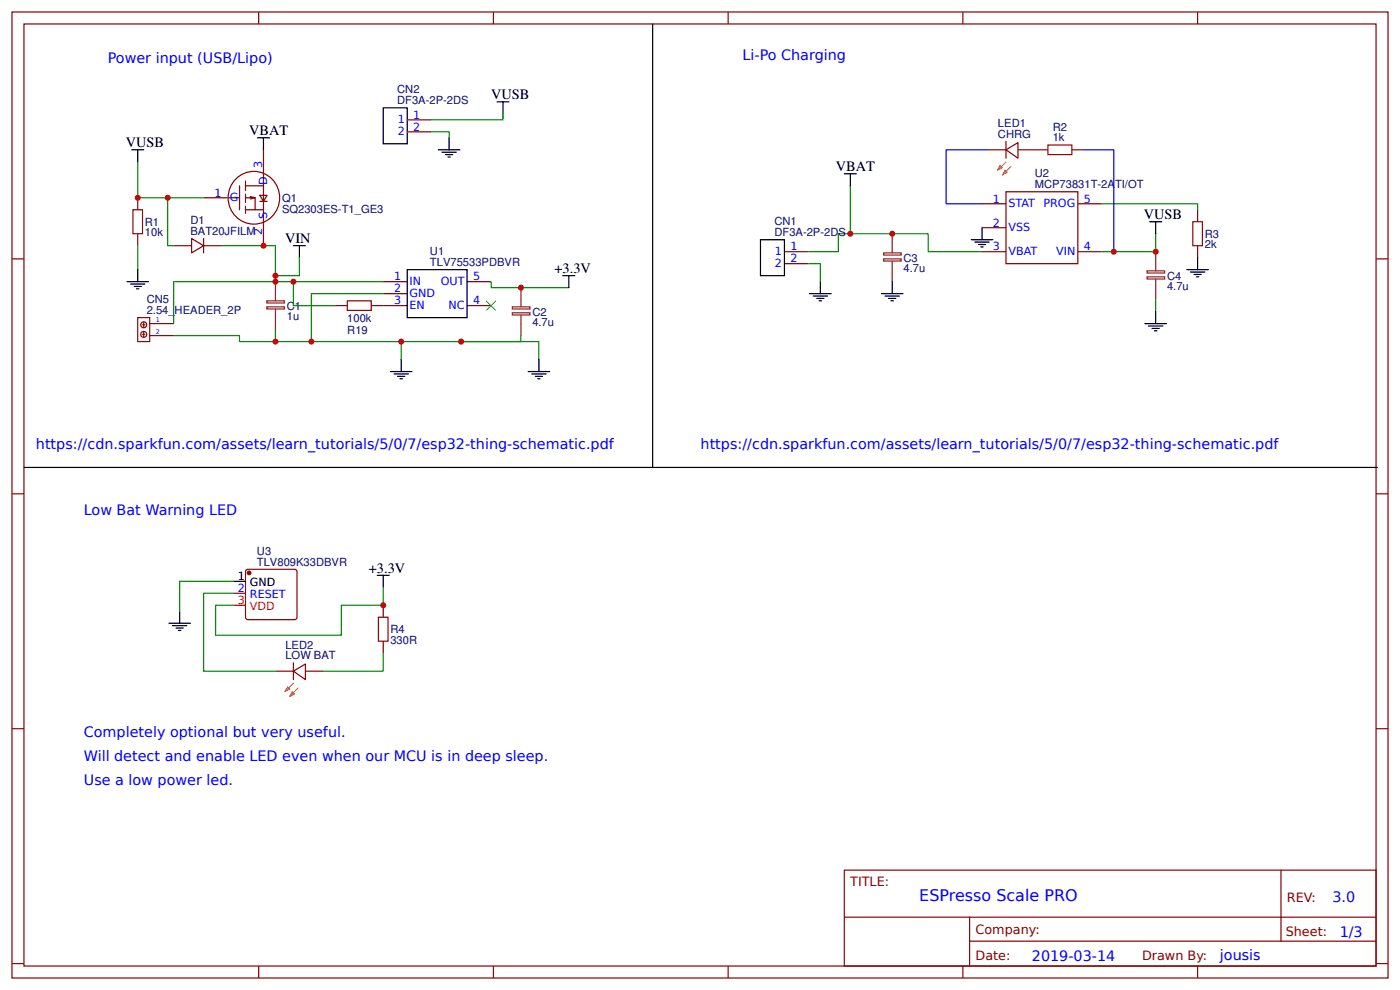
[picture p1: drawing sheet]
<svg xmlns="http://www.w3.org/2000/svg" width="309mm" height="219mm" viewBox="0 0 309 219" stroke-linecap="round" stroke-linejoin="round" font-family="sans-serif">
<g fill="none" stroke="#800" stroke-width=".26">
<path d="M2.6 2.6h304.1v213.3h-304.1zM5.3 5.3h298.7v208h-298.7zM57.1 2.6v2.7M109 2.6v2.7M160.9 2.6v2.7M212.7 2.6v2.7M264.6 2.6v2.7M52.1 39.5a5.7 5.7 0 0 1 8 .1 5.7 5.7 0 0 1 0 8.1 5.7 5.7 0 0 1-8 .1 5.9 5.9 0 0 1 0-8.3zM54.2 40v2.1M58.2 33.1v21.1M90 26.5h5.2M90 29.1h5.2"/>
<path d="M218.3 33.1h3.9M222.2 33.1l2.7-1.6v3.4zM222.2 31.2v3.7M224.9 33.1h6.6M236.8 33.1h2.6M2.6 57.1h2.7M30.4 43.7v2.6M30.4 51.6v2.6M38.4 54.2h3.9M42.3 52.7l2.7 1.5-2.7 1.6zM45 43.7h5.3M45 52.7v3.1"/>
<path d="M45 54.2h3.9M50.5 43.7h2.4M52.9 41v5.3M54.2 42.9v1.8M54.2 45.5v1.6M54.2 41h4M54.2 46.3h4M55.3 43.4l1.1 .3h-2.2M55.3 43.9l1.1-.2v2.6M57.4 43.1h1.6l-.8 1.3zM57.4 44.4h1.6M173.3 55.6h5.3"/>
<path d="M173.3 58.2h5.3M217 45h5.2M217 50.3h5.2M217 55.6h5.2M222.2 42.3h15.9v15.9h-15.9zM238.1 45h5.3M238.1 55.6h5.3M264.6 46.3v2.6M264.6 54.2v2.7M304 57.1h2.7M30.4 70.1h2.7v5.3h-2.7zM31.5 71.7h.5"/>
<path d="M31.5 73.8h.5M31.7 71.2v1M31.7 73.3v1M33.1 71.4h5.3M33.1 74.1h5.3M74.1 67.5h2.6M82 67.5h8M84.7 62.2h5.3M84.7 64.8h5.3M103.2 62.2h5.3M103.2 67.5h5.3M2.6 109h2.7"/>
<path d="M304 109h2.7M51.6 131h2.6M54.3 125.9l.5-.2h10.6l.2 .5-.1 10.3-.4 .3-10.6-.1-.3-.4zM84.7 133.6v2.7M60.9 148.2h3.9M64.8 148.2l2.7-1.6v3.4zM64.8 146.3v3.7M67.5 148.2h3.9M84.7 141.6v2.6M2.6 160.9h2.7M304 160.9h2.7M186.5 192.1h117.5v21.2h-117.5z"/>
<path d="M283 192.1v15.7M2.6 212.7h2.7M57.1 213.3v2.6M109 213.3v2.6M160.9 213.3v2.6M186.6 202.5h117.3M212.7 213.3v2.6M214.2 207.8h89.7M214.2 202.5v10.6M264.6 213.3v2.6M304 212.7h2.7"/>
<circle cx="31.8" cy="73.8" r=".66"/>
<circle cx="31.8" cy="71.7" r=".66"/>
</g>
<g fill="none" stroke="#8d2323" stroke-width=".26">
<path d="M195.2 57.1h3.9v.5h-3.9zM195.2 55.8h3.9v.5h-3.9zM197.1 51.6v4.2M197.1 57.7v4.5M253.4 59.8h3.9v.5h-3.9zM255.3 55.6v4.2M58.9 67.7h3.9v.5h-3.9zM58.9 66.4h3.9v.5h-3.9zM60.9 62.2v4.2M60.9 68.3v4.5M113.2 69.1h3.9v.4h-3.9zM113.2 67.7h3.9v.5h-3.9z"/>
<path d="M115.1 63.5v4.2M115.1 69.6v4.5M253.4 61.1h3.9v.5h-3.9zM255.3 61.6v4.5"/>
</g>
<g fill="none" stroke="#000" stroke-width=".26">
<path d="M144.2 5.3v97.9h-138.9M29.1 33.1h2.6M30.4 33.1v2.6M56.9 30.4h2.6M58.2 30.4v2.7M84.7 23.8h5.3v7.9h-5.3zM96.8 33.1h4.8M97.6 33.6h3.2M98.4 34.1h1.6M99 34.7h.5M99.2 30.4v2.7M109.8 22.5h2.6"/>
<path d="M111.1 22.5v2.6M186.5 38.4h2.7M187.9 38.4v2.6M30.4 59.5v2.7M64.8 54.2h2.7M66.1 54.2v2.7M90 59.5h13.2v10.6h-13.2zM168 52.9h5.3v8h-5.3zM214.6 52.9h4.7M215.4 53.4h3.1M216.2 54h1.6M216.7 54.5h.5"/>
<path d="M217 50.3v2.6M254 48.9h2.6M255.3 48.9v2.7M262.2 59.5h4.8M264.6 56.9v2.6M28 62.2h4.8M28.8 62.7h3.2M29.6 63.2h1.6M30.2 63.8h.5M88.6 79.4v2.6M119.1 79.4v2.6M124.4 60.9h2.6"/>
<path d="M125.7 60.9v2.6M178.9 64.8h4.7M179.7 65.4h3.1M180.4 65.9h1.6M181 66.4h.5M181.2 62.2v2.6M194.7 64.8h4.8M195.5 65.4h3.2M196.3 65.9h1.6M196.8 66.4h.6M197.1 62.2v2.6M252.9 71.4h4.8"/>
<path d="M253.7 72h3.2M254.5 72.5h1.6M255.1 73h.5M255.3 68.8v2.6M263 60.1h3.2M263.8 60.6h1.6M264.3 61.1h.5M86.3 82h4.7M87 82.5h3.2M87.8 83.1h1.6M88.4 83.6h.5M116.7 82h4.7"/>
<path d="M117.5 82.5h3.1M118.3 83.1h1.6M118.8 83.6h.5M144.2 103.2h160.1M37.3 137.6h4.8M38.1 138.1h3.2M38.9 138.6h1.6M39.4 139.2h.6M39.7 134.9v2.7M51.6 128.3h2.6M83.3 127h2.7M84.7 127v2.6"/>
</g>
<g fill="none" stroke="#080" stroke-width=".26">
<path d="M30.4 35.7v8h14.6M95.2 29.1h4v1.3M111.1 25.1v1.4h-15.9M30.4 54.2v5.3M37 43.7v10.5h1.4M48.9 54.2h12v8h23.8M66.1 56.9v4h-5.2M178.6 55.6h6.6v-4h19.9v4h11.9M178.6 58.2h2.6v4M187.9 41v10.6M243.4 45h21.2v1.3M255.3 51.6v4h-11.9"/>
<path d="M38.4 74.1h14.5v1.3h8M60.9 72.8v2.6h27.7M60.9 62.2h-22.5v9.2M64.8 62.2v5.3h9.3M84.7 64.8h-15.9v10.6M101.9 75.4h17.2v4M108.5 62.2v1.3h17.2M115.1 74.1v1.3h-26.5v4M255.3 66.1v2.7M51.6 131h-6.6v17.2h15.9M51.6 128.3h-11.9v6.6M84.7 129.6v4h-9.3v6.6h-27.8v-6.6h4"/>
<path d="M84.7 144.2v4h-13.3"/>
</g>
<path d="M231.5 32h5.3v2.1h-5.3zM29.4 46.3h2.1v5.3h-2.1zM263.5 48.9h2.1v5.3h-2.1zM76.7 66.4h5.3v2.1h-5.3zM83.6 136.3h2.1v5.3h-2.1z" fill="none" stroke="#a00000" stroke-width=".26"/>
<path d="M218.3 33.1h-9.3v11.9h8M239.4 33.1h6.7v22.5" fill="none" stroke="#00f" stroke-width=".26"/>
<path d="M220.9 36.5l.6 .5-1.1 .6zM222 37.6l.5 .5-1 .5zM222.2 35.7l-1.8 1.9M223.3 36.8l-1.8 1.8M63.5 151.6l.5 .5-1 .6zM64.6 152.7l.5 .5-1.1 .5zM64.8 150.8l-1.8 1.9M65.9 151.9l-1.9 1.8" fill="none" stroke="#fc0" stroke-width=".26"/>
<circle cx="55" cy="126.5" r=".4" fill="#800" stroke="#800" stroke-width=".26"/>
<path d="M51.6 133.6h2.6" fill="none" stroke="#f00" stroke-width=".26"/>
<path d="M107.4 66.4l2.1 2.1zM107.4 68.5l2.1-2.1z" fill="#000" stroke="#3c3" stroke-width=".26"/>
<g fill="#c00">
<circle cx="60.9" cy="75.4" r=".66"/>
<circle cx="115.1" cy="63.5" r=".66"/>
<circle cx="88.6" cy="75.4" r=".66"/>
<circle cx="197.1" cy="51.6" r=".66"/>
<circle cx="255.3" cy="55.6" r=".66"/>
<circle cx="101.9" cy="75.4" r=".66"/>
<circle cx="30.4" cy="43.7" r=".66"/>
<circle cx="37" cy="43.7" r=".66"/>
<circle cx="187.9" cy="51.6" r=".66"/>
<circle cx="246.1" cy="55.6" r=".66"/>
<circle cx="84.7" cy="133.6" r=".66"/>
<circle cx="58.2" cy="54.2" r=".66"/>
<circle cx="60.9" cy="62.2" r=".66"/>
<circle cx="60.9" cy="60.9" r=".66"/>
<circle cx="64.8" cy="62.2" r=".66"/>
<circle cx="68.8" cy="75.4" r=".66"/>
</g>
<text font-size="3.5" fill="#00f" x="203.1" y="198.9">ESPresso Scale PRO</text>
<g font-size="3.2" fill="#00f">
<text x="23.8" y="13.8">Power input (USB/Lipo)</text>
<text x="164" y="13.2">Li-Po Charging</text>
<text x="7.9" y="99.2">https://cdn.sparkfun.com/assets/learn_tutorials/5/0/7/esp32-thing-schematic.pdf</text>
<text x="154.8" y="99.2">https://cdn.sparkfun.com/assets/learn_tutorials/5/0/7/esp32-thing-schematic.pdf</text>
<text x="18.5" y="113.8">Low Bat Warning LED</text>
<text x="18.5" y="162.7">Completely optional but very useful.</text>
<text x="18.5" y="168">Will detect and enable LED even when our MCU is in deep sleep.</text>
<text x="18.5" y="173.3">Use a low power led.</text>
<text x="294.4" y="199">3.0</text>
<text x="296" y="206.8">1/3</text>
<text x="228" y="212.1">2019-03-14</text>
<text x="269.5" y="212">jousis</text>
</g>
<g font-size="3.2">
<text x="108.5" y="22">VUSB</text>
<text x="55" y="29.9">VBAT</text>
<text x="27.8" y="32.5">VUSB</text>
<text x="184.7" y="37.8">VBAT</text>
<text x="63" y="53.7">VIN</text>
<text x="252.7" y="48.4">VUSB</text>
<text x="122.5" y="60.3">+3.3V</text>
<text x="81.5" y="126.5">+3.3V</text>
</g>
<g font-size="2.8" fill="#800">
<text x="187.9" y="195.5">TITLE:</text>
<text x="284.3" y="199">REV:</text>
<text x="215.5" y="206.2">Company:</text>
<text x="284.1" y="206.6">Sheet:</text>
<text x="215.5" y="211.9">Date:</text>
<text x="252.3" y="212">Drawn By:</text>
</g>
<g font-size="2.5" fill="#000080">
<text x="87.8" y="23">DF3A-2P-2DS</text>
<text x="87.8" y="20.6">CN2</text>
<text x="220.5" y="28.1">LED1</text>
<text x="232.6" y="28.9">R2</text>
<text x="220.5" y="30.4">CHRG</text>
<text x="232.6" y="31.2">1k</text>
<text x="228.6" y="41.5">MCP73831T-2ATI/OT</text>
<text x="228.6" y="39.1">U2</text>
<text x="62.3" y="46.9">SQ2303ES-T1_GE3</text>
<text x="62.3" y="44.5">Q1</text>
<text x="32" y="52.2">10k</text>
<text x="32" y="49.8">R1</text>
<text x="42.1" y="51.9">BAT20JFILM</text>
<text x="42.1" y="49.5">D1</text>
<text x="171.1" y="52.1">DF3A-2P-2DS</text>
<text x="171.1" y="49.7">CN1</text>
<text x="266.2" y="52.5">R3</text>
<text x="95" y="58.7">TLV75533PDBVR</text>
<text x="95" y="56.4">U1</text>
<text x="199.6" y="57.8">C3</text>
<text x="266.2" y="54.8">2k</text>
<text x="199.6" y="60.1">4.7u</text>
<text x="257.8" y="64.1">4.7u</text>
<text x="257.8" y="61.7">C4</text>
<text x="32.4" y="69.3">2.54_HEADER_2P</text>
<text x="32.4" y="66.9">CN5</text>
<text x="63.4" y="70.7">1u</text>
<text x="63.4" y="68.3">C1</text>
<text x="76.7" y="71">100k</text>
<text x="117.6" y="69.7">C2</text>
<text x="76.7" y="73.7">R19</text>
<text x="117.6" y="72">4.7u</text>
<text x="56.8" y="124.9">TLV809K33DBVR</text>
<text x="56.8" y="122.5">U3</text>
<text x="63.1" y="143.2">LED2</text>
<text x="86.3" y="142.1">330R</text>
<text x="86.3" y="139.8">R4</text>
<text x="63.1" y="145.5">LOW BAT</text>
</g>
<g font-size="2.5" fill="#00f">
<text x="87.9" y="27.3">1</text>
<text x="87.9" y="29.9">2</text>
<text x="91.3" y="26.2">1</text>
<text x="91.3" y="28.8">2</text>
<text x="57.9" y="37" transform="rotate(-90 57.9 37)">3</text>
<text x="59" y="40.8" transform="rotate(-90 59 40.8)">D</text>
<text x="47.4" y="43.4">1</text>
<text x="50.8" y="44.4">G</text>
<text x="219.4" y="44.7">1</text>
<text x="222.8" y="45.8">STAT</text>
<text x="230.5" y="45.8">PROG</text>
<text x="239.4" y="44.7">5</text>
<text x="57.9" y="51.8" transform="rotate(-90 57.9 51.8)">2</text>
<text x="59" y="48.4" transform="rotate(-90 59 48.4)">S</text>
<text x="219.4" y="50">2</text>
<text x="222.8" y="51.1">VSS</text>
<text x="171.2" y="56.4">1</text>
<text x="171.2" y="59">2</text>
<text x="174.6" y="55.3">1</text>
<text x="174.6" y="57.9">2</text>
<text x="219.4" y="55.3">3</text>
<text x="222.8" y="56.4">VBAT</text>
<text x="233.3" y="56.4">VIN</text>
<text x="239.4" y="55.3">4</text>
<text x="87.1" y="61.9">1</text>
<text x="87.1" y="64.6">2</text>
<text x="90.5" y="63">IN</text>
<text x="90.5" y="65.6">GND</text>
<text x="97.4" y="63">OUT</text>
<text x="104.5" y="61.9">5</text>
<text x="87.1" y="67.2">3</text>
<text x="90.5" y="68.3">EN</text>
<text x="99.1" y="68.3">NC</text>
<text x="104.5" y="67.2">4</text>
<text x="52.5" y="130.7">2</text>
<text x="55.2" y="132">RESET</text>
</g>
<g font-size="2.5">
<text x="52.5" y="128.1">1</text>
<text x="55.2" y="129.4">GND</text>
</g>
<g font-size="2.5" fill="#f00">
<text x="52.5" y="133.3">3</text>
<text x="55.2" y="134.7">VDD</text>
</g>
<g font-size="1.4" fill="#00f">
<text x="34.4" y="71.2">1</text>
<text x="34.4" y="73.8">2</text>
</g>
</svg>
